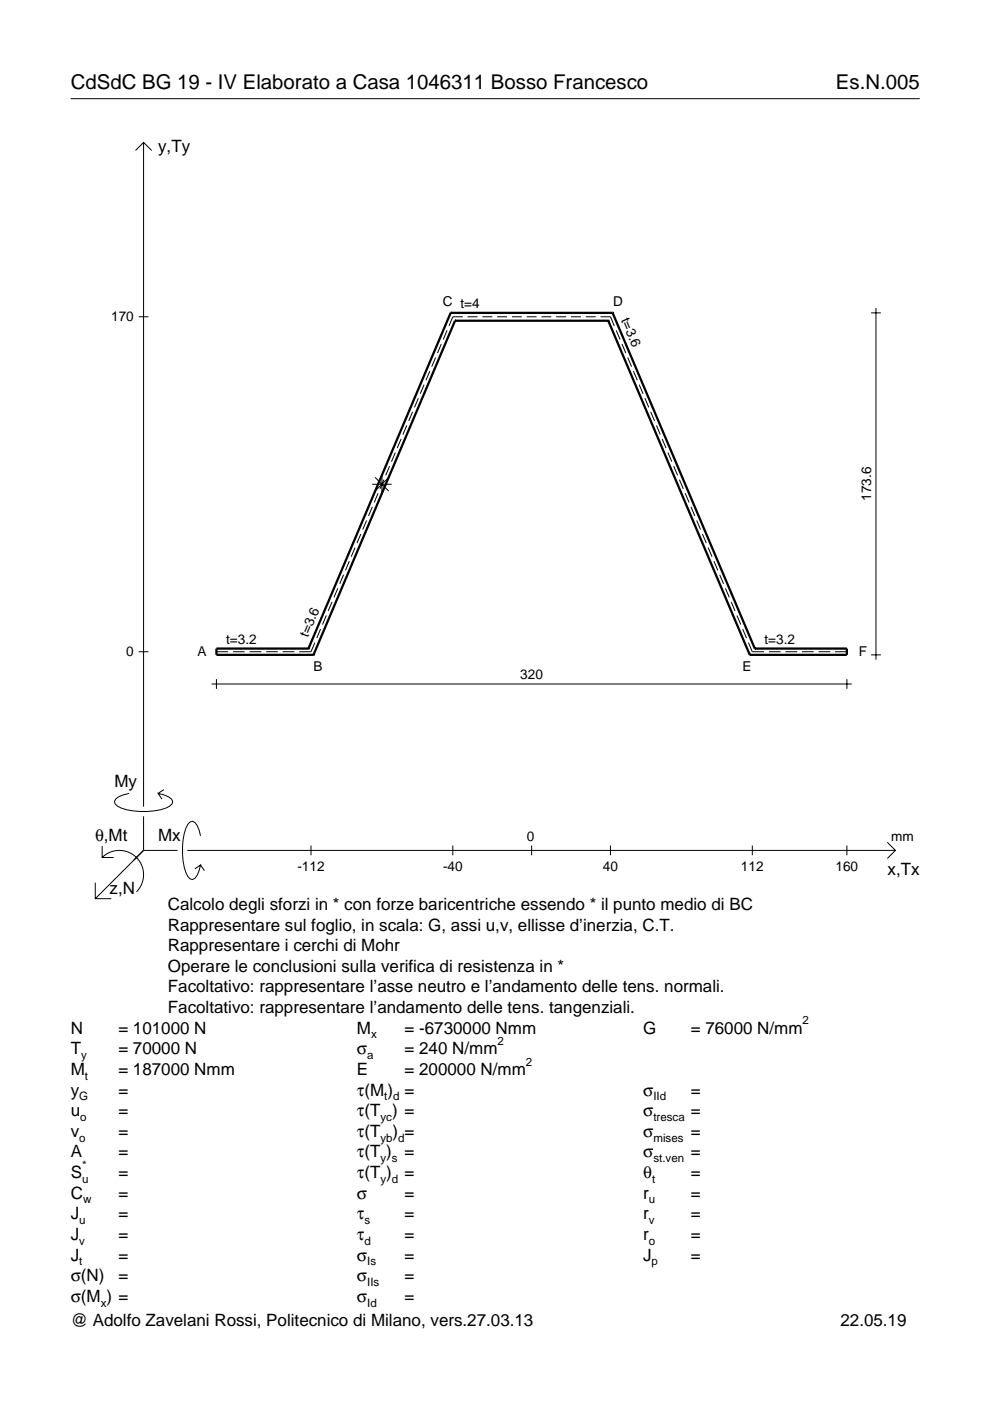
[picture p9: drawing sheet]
<svg xmlns="http://www.w3.org/2000/svg" width="210mm" height="297mm" viewBox="0 0 210 297" stroke-linecap="round" stroke-linejoin="round" font-family="sans-serif">
<g fill="none" stroke="#000" stroke-width=".21">
<path d="M15 20.9h180M28.7 31.9l1.7-1.7 1.8 1.7M30.4 30.2v140.8M29.4 67.2h2.1M91.1 78.7l-.8 1.9M92.4 75.8l-.9 1.9M93.6 72.9l-.8 2M94.8 70l-.8 2M98.1 67.2h-2.1l-.8 1.9M99.1 67.2h2.1M102.3 67.2h2.1M105.4 67.2h2.1"/>
<path d="M108.5 67.2h2.1M111.7 67.2h2.1M114.8 67.2h2.1M117.9 67.2h2.1M121.1 67.2h2.1M124.2 67.2h2.1M127.3 67.2h2.1l.8 1.9M130.6 70l.9 2M131.9 72.9l.8 2M133.1 75.8l.8 1.9M134.3 78.7l.8 1.9M184.7 66.3h2.1"/>
<path d="M185.7 65.3v74.6M82.6 98.8l-.8 2M83.8 96l-.8 1.9M85 93.1l-.8 1.9M86.3 90.2l-.9 1.9M87.5 87.3l-.8 1.9M88.7 84.4l-.8 2M89.9 81.6l-.8 1.9M135.5 81.6l.8 1.9M136.7 84.4l.9 2M138 87.3l.8 1.9M139.2 90.2l.8 1.9"/>
<path d="M140.4 93.1l.8 1.9M141.6 96l.8 1.9M142.8 98.8l.9 2M74.1 119l-.9 1.9M75.3 116.1l-.8 1.9M76.5 113.2l-.8 2M77.7 110.3l-.8 2M78.9 102.7h4.1M78.9 107.5l-.8 1.9M79.5 101.2l2.9 2.9M80.2 104.6l-.9 1.9M81 100.6v4.1"/>
<path d="M81.4 101.7l-.8 1.9M82.4 101.2l-2.9 2.9M144.1 101.7l.8 1.9M145.3 104.6l.8 1.9M146.5 107.5l.8 1.9M147.7 110.3l.8 2M148.9 113.2l.8 2M150.1 116.1l.9 1.9M151.4 119l.8 1.9M29.4 138.2h2.1M45.9 138.2h2.5M49.4 138.2h2.5"/>
<path d="M52.9 138.2h2.5M56.4 138.2h2.5M59.9 138.2h2.5M66.8 136.3l-.9 1.9h-2.5M68 133.4l-.8 1.9M69.2 130.5l-.8 1.9M70.4 127.6l-.8 1.9M71.6 124.7l-.8 2M72.8 121.9l-.8 1.9M152.6 121.9l.8 1.9M153.8 124.7l.8 2M155 127.6l.8 1.9"/>
<path d="M156.2 130.5l.9 1.9M157.5 133.4l.8 1.9M158.7 136.3l.8 1.9h2.5M163 138.2h2.5M166.5 138.2h2.5M170 138.2h2.5M173.6 138.2h2.4M177.1 138.2h2.5M184.7 138.8h2.1M44.9 145h135.7M45.9 144v2.1M179.6 144v2.1"/>
<path d="M21.7 179.4v2.4h2.4M27.3 168.2a3.6 3.6 0 0 0-3 1.7l.1 .5a5.6 5.6 0 0 0 3.8 1.5 13.4 13.4 0 0 0 7.8-1l.5-.5 .1-.5a3.6 3.6 0 0 0-3.1-1.7l.8 1.2M30.4 173.1v7.2M34.7 167.4l-1.2 .8M42.5 177.2a3.6 3.6 0 0 0-1.7-3.1l-.5 .2a5.7 5.7 0 0 0-1.5 3.7 13.3 13.3 0 0 0 1 7.9l.5 .5 .5 .1a3.6 3.6 0 0 0 1.7-3.1l-1.2 .8M65.9 179.3v2M96 179.3v2M112.7 179.3v2M129.4 179.3v2M159.5 179.3v2M179.6 179.3v2M188.1 178.6l1.7 1.7-1.7 1.7"/>
<path d="M20.2 187.2v3.3h3.4M21.7 181.8a5.1 5.1 0 0 1 7.2 0 5.1 5.1 0 0 1 0 7.3M30.4 180.3l-10.2 10.2M30.4 180.3h7.2M39.7 180.3h150.1M42.5 183.4l.8 1.2"/>
</g>
<g fill="none" stroke="#000" stroke-width=".48">
<path d="M95.5 66.3h.1M95.5 66.3l-30.1 71.2M95.5 66.3h34.4M96.5 68h.1M96.5 68l-30 70.8M96.5 68h32.5M129 68h.1M129 68l30 70.8M129.9 66.3h.1M129.9 66.3l30.1 71.2M65.4 137.5h.1M65.4 137.5h-19.5v1.3h20.6"/>
<path d="M66.5 138.8h.1M159 138.8h.1M160 137.5h.1M160 137.5h19.6v1.3h-20.6"/>
</g>
<g font-size="4.3">
<text x="15" y="18.9">CdSdC BG 19 - IV Elaborato a Casa 1046311 Bosso Francesco</text>
<text x="177.2" y="18.9">Es.N.005</text>
</g>
<g font-size="3.6">
<text x="33.5" y="32.3">y,Ty</text>
<text x="24.3" y="166.9">My</text>
<text x="20.1" y="178.2">θ,Mt</text>
<text x="33.5" y="178.2">Mx</text>
<text x="188.2" y="185.5">x,Tx</text>
<text x="23.2" y="189.6">z,N</text>
<text x="35.6" y="192.9">Calcolo degli sforzi in * con forze baricentriche essendo * il punto medio di BC</text>
<text x="35.6" y="197.3">Rappresentare sul foglio, in scala: G, assi u,v, ellisse d’inerzia, C.T.</text>
<text x="35.6" y="201.7">Rappresentare i cerchi di Mohr</text>
<text x="35.6" y="206">Operare le conclusioni sulla verifica di resistenza in *</text>
<text x="35.6" y="210.4">Facoltativo: rappresentare l’asse neutro e l’andamento delle tens. normali.</text>
<text x="35.6" y="214.8">Facoltativo: rappresentare l’andamento delle tens. tangenziali.</text>
<text x="15" y="219.2">N</text>
<text x="25.1" y="219.2">= 101000 N</text>
<text x="75.7" y="219.2">M</text>
<text x="85.8" y="219.2">= -6730000 Nmm</text>
<text x="136.4" y="219.2">G</text>
<text x="146.5" y="219.2">= 76000 N/mm</text>
<text x="15" y="227.9">M</text>
<text x="15" y="223.5">T</text>
<text x="25.1" y="227.9">= 187000 Nmm</text>
<text x="25.1" y="223.5">= 70000 N</text>
<text x="75.7" y="223.5">σ</text>
<text x="75.7" y="227.9">E</text>
<text x="85.8" y="223.5">= 240 N/mm</text>
<text x="85.8" y="227.9">= 200000 N/mm</text>
<text x="15" y="232.3">y</text>
<text x="25.1" y="232.3">=</text>
<text x="75.7" y="232.3">τ(M ) =</text>
<text x="136.4" y="232.3">σ</text>
<text x="146.5" y="232.3">=</text>
<text x="15" y="236.7">u</text>
<text x="25.1" y="236.7">=</text>
<text x="75.7" y="236.7">τ(T ) =</text>
<text x="136.4" y="236.7">σ</text>
<text x="146.5" y="236.7">=</text>
<text x="15" y="245.4">A</text>
<text x="15" y="241">v</text>
<text x="25.1" y="241">=</text>
<text x="25.1" y="245.4">=</text>
<text x="75.7" y="241">τ(T</text>
<text x="75.7" y="245.4">τ(T )</text>
<text x="83.3" y="241">) =</text>
<text x="85.8" y="245.4">=</text>
<text x="136.4" y="241">σ</text>
<text x="136.4" y="245.4">σ</text>
<text x="146.5" y="241">=</text>
<text x="146.5" y="245.4">=</text>
<text x="15" y="249.8">S</text>
<text x="25.1" y="249.8">=</text>
<text x="75.7" y="249.8">τ(T )</text>
<text x="85.8" y="249.8">=</text>
<text x="136.4" y="249.8">θ</text>
<text x="146.5" y="249.8">=</text>
<text x="15" y="254.2">C</text>
<text x="25.1" y="254.2">=</text>
<text x="75.7" y="254.2">σ</text>
<text x="85.8" y="254.2">=</text>
<text x="136.4" y="254.2">r</text>
<text x="146.5" y="254.2">=</text>
<text x="15" y="262.9">J</text>
<text x="15" y="258.5">J</text>
<text x="25.1" y="262.9">=</text>
<text x="25.1" y="258.5">=</text>
<text x="75.7" y="258.5">τ</text>
<text x="75.7" y="262.9">τ</text>
<text x="85.8" y="258.5">=</text>
<text x="85.8" y="262.9">=</text>
<text x="136.4" y="262.9">r</text>
<text x="136.4" y="258.5">r</text>
<text x="146.5" y="262.9">=</text>
<text x="146.5" y="258.5">=</text>
<text x="15" y="267.3">J</text>
<text x="25.1" y="267.3">=</text>
<text x="75.7" y="267.3">σ</text>
<text x="85.8" y="267.3">=</text>
<text x="136.4" y="267.3">J</text>
<text x="146.5" y="267.3">=</text>
<text x="15" y="271.7">σ(N)</text>
<text x="25.1" y="271.7">=</text>
<text x="75.7" y="271.7">σ</text>
<text x="85.8" y="271.7">=</text>
<text x="15" y="281.2">@ Adolfo Zavelani Rossi, Politecnico di Milano, vers.27.03.13</text>
<text x="15" y="276">σ(M ) =</text>
<text x="75.7" y="276">σ</text>
<text x="85.8" y="276">=</text>
<text x="178.2" y="281.2">22.05.19</text>
</g>
<g font-size="2.9">
<text x="93.9" y="64.8">C t=4</text>
<text x="130" y="64.8">D</text>
<text x="23.6" y="68.2">170</text>
<text x="131.6" y="67.8" transform="rotate(67 131.6 67.8)">t=3.6</text>
<text x="184.7" y="106.2" transform="rotate(-90 184.7 106.2)">173.6</text>
<text x="47.9" y="136.5">t=3.2</text>
<text x="65.3" y="135.2" transform="rotate(-67 65.3 135.2)">t=3.6</text>
<text x="162.1" y="136.5">t=3.2</text>
<text x="26.8" y="139.2">0</text>
<text x="41.9" y="139.1">A</text>
<text x="66.5" y="142.2">B</text>
<text x="110.3" y="144">320</text>
<text x="157.5" y="142.2">E</text>
<text x="182.1" y="139.1">F</text>
<text x="111.7" y="178.2">0</text>
<text x="189" y="178.2">mm</text>
<text x="63.1" y="184.7">-112</text>
<text x="93.9" y="184.7">-40</text>
<text x="127.8" y="184.7">40</text>
<text x="157.1" y="184.7">112</text>
<text x="177.2" y="184.7">160</text>
</g>
<g font-size="2.4">
<text x="78.7" y="220.2">x</text>
<text x="105.5" y="221.5">2</text>
<text x="170.2" y="217.2">2</text>
<text x="17.2" y="224.5">y</text>
<text x="77.9" y="224.5">a</text>
<text x="111.5" y="225.9">2</text>
<text x="16.8" y="233.3">G</text>
<text x="18" y="228.9">t</text>
<text x="81.5" y="233.3">t d</text>
<text x="138.5" y="233.3">IId</text>
<text x="17" y="237.7">o</text>
<text x="80.7" y="237.7">yc</text>
<text x="138.5" y="237.7">tresca</text>
<text x="16.8" y="242">o</text>
<text x="80.7" y="242">yb d</text>
<text x="138.5" y="242">mises</text>
<text x="17.4" y="250.8">u</text>
<text x="17.4" y="247.8">*</text>
<text x="80.7" y="250.8">y d</text>
<text x="80.7" y="246.4">y s</text>
<text x="138.2" y="250.8">t</text>
<text x="138.5" y="246.4">st.ven</text>
<text x="17.6" y="255.2">w</text>
<text x="137.6" y="255.2">u</text>
<text x="16.8" y="263.9">v</text>
<text x="16.8" y="259.5">u</text>
<text x="77.3" y="259.5">s</text>
<text x="77.3" y="263.9">d</text>
<text x="137.6" y="263.9">o</text>
<text x="137.6" y="259.5">v</text>
<text x="16.8" y="268.3">t</text>
<text x="77.9" y="268.3">Is</text>
<text x="138.2" y="268.3">p</text>
<text x="77.9" y="272.7">IIs</text>
<text x="21.4" y="277">x</text>
<text x="77.9" y="277">Id</text>
</g>
</svg>
